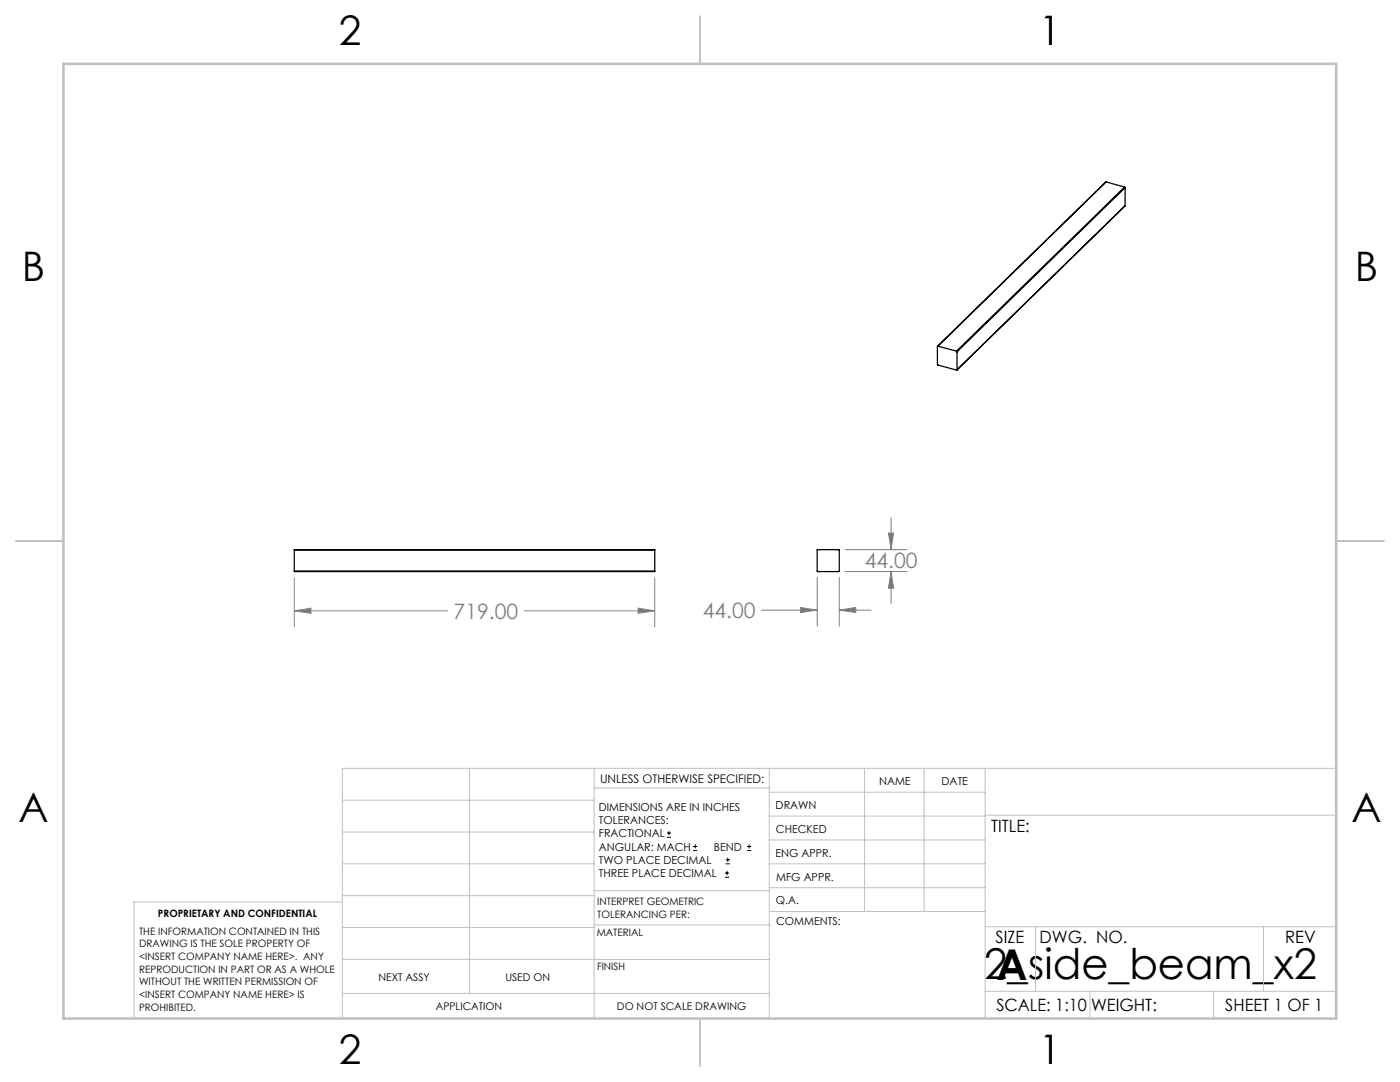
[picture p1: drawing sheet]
<svg xmlns="http://www.w3.org/2000/svg" width="279mm" height="216mm" viewBox="0 0 279 216" stroke-linecap="round" stroke-linejoin="round" font-family="sans-serif">
<g fill="none" stroke="#000" stroke-width=".25">
<path d="M220.7 36.3l-33.6 32.8M220.7 36.3l-33.5 32.8M220.7 36.3l3.7 1M224.4 37.3l.1 .1M224.4 37.3l-33.5 32.8M224.5 37.4l-33.5 32.8M224.5 37.4v3.6M224.5 41v.1M224.5 41l-33.5 32.8M187.2 69.1h-.1v3.7l3.8 1h.1v-3.6M187.2 69.1l3.7 1M190.9 70.1l.1 .1"/>
<path d="M58.7 109.7h72M58.7 113.9v.2h72v-.2M58.7 113.9h72M58.7 109.7v4.2M130.7 109.7v4.2M163.1 109.7h4.4v4.3l-4.4 .1z"/>
</g>
<g fill="none" stroke="#000" stroke-width=".2">
<path d="M133.1 167.1h.8M133.1 166.2h.8M133.5 165.8v.9M138.3 169.7h.8M138.3 168.9h.8M138.7 168.5v.8M144.7 175h.8M144.7 174.2h.8M144.8 172.4h.9M144.8 171.6h.9M145.1 173.8v.8M145.2 171.1v.9"/>
<path d="M149.1 169.7h.8M149.1 168.9h.8M149.5 168.5v.8"/>
</g>
<g fill="none" stroke="#808080" stroke-width=".2">
<path d="M58.7 115.3v9.8M130.7 115.3v9.8M163.1 115.2v9.7M167.5 115.2v9.7M168.7 109.7h12.3M168.7 114.1h12.3M177.3 106.4h1l-.5 3.3zM177.8 114.1l.5 3.3h-1zM177.8 103.3v6.4M177.8 114.1v6.3M58.7 121.9l3.4-.5v1zM58.7 121.9h30.6"/>
<path d="M104.6 121.9h26.1M127.4 121.4l3.3 .5-3.3 .5zM152 121.7h11.1M159.8 121.2l3.3 .5-3.3 .5zM167.5 121.7l3.3-.5v1zM167.5 121.7h6.3"/>
</g>
<g fill="none" stroke="#c0c0c0" stroke-width=".2">
<path d="M68.3 159.7h50.3M93.7 153.3v44.9M118.6 153.3v49.9M118.6 157.2h34.9M153.5 153.3v49.9M153.5 158.1h43.1M172.5 153.3v28.6M184.4 153.3v28.6M196.6 153.3v49.9M266.7 153.3h-198.4v49.9M68.3 178.7h50.3M68.3 172.4h50.3"/>
<path d="M68.3 166h50.3M68.3 180h-41.6v23.2M118.6 177.7h35M153.5 167.6h43.1M153.5 162.8h43.1M153.5 172.4h43.1M153.5 177.1h43.1M196.6 162.7h70.1M68.3 198.2h85.2M68.3 191.4l85.2 .1M68.3 185.1h50.3M118.6 184.6h35"/>
<path d="M153.6 181.9h43M196.6 197.8h70.1M196.6 184.9h70.1M206.7 184.9v12.9M217.5 197.8v5.4M242.2 197.8v5.4M252.2 184.9v12.9"/>
</g>
<path d="M139.7 3.2v9.5M3.1 107.9h9.6M266.7 107.9h9.5M139.7 203.2v9.6" fill="none" stroke="#c0c0c0" stroke-width=".25"/>
<path d="M12.7 12.7h254v190.5h-254z" fill="none" stroke="#c0c0c0" stroke-width=".5"/>
<path d="M127.4 121.4l3.3 .5-3.3 .5zM58.7 121.9l3.4-.5v1zM159.8 121.2l3.3 .5-3.3 .5zM167.5 121.7l3.3-.5v1zM177.3 106.4h1l-.5 3.3zM177.8 114.1l.5 3.3h-1z" fill="#808080"/>
<g font-size="8.5">
<text x="196.4" y="195.4">2_side_beam_x2</text>
<text x="198.9" y="195.5">A</text>
</g>
<g font-size="8.1">
<text x="67.6" y="8.9">2</text>
<text x="207.3" y="8.9">1</text>
<text x="4.4" y="56.1">B</text>
<text x="270.4" y="56.1">B</text>
<text x="3.7" y="164.1">A</text>
<text x="269.7" y="164.1">A</text>
<text x="67.6" y="212.4">2</text>
<text x="207.3" y="212.4">1</text>
</g>
<g font-size="4.2" fill="#808080">
<text x="172.6" y="113.4">44.00</text>
<text x="90.5" y="123.5">719.00</text>
<text x="140.3" y="123.3">44.00</text>
</g>
<g font-size="3.4">
<text x="197.8" y="166">TITLE:</text>
<text x="198.7" y="188.1">SIZE</text>
<text x="207.5" y="188.1">DWG. NO.</text>
<text x="256.5" y="188.2">REV</text>
<text x="198.8" y="201.7">SCALE: 1:10</text>
<text x="217.7" y="201.8">WEIGHT:</text>
<text x="244.5" y="201.7">SHEET 1 OF 1</text>
</g>
<text font-size="2.4" x="119.8" y="156.2">UNLESS OTHERWISE SPECIFIED:</text>
<g font-size="2.2">
<text x="119.5" y="161.8">DIMENSIONS ARE IN INCHES</text>
<text x="154.8" y="161.4">DRAWN</text>
<text x="175.4" y="156.6">NAME</text>
<text x="187.9" y="156.7">DATE</text>
<text x="119.5" y="164.4">TOLERANCES:</text>
<text x="119.5" y="167.1">FRACTIONAL</text>
<text x="154.9" y="166.3">CHECKED</text>
<text x="119.5" y="169.7">ANGULAR: MACH</text>
<text x="119.5" y="172.4">TWO PLACE DECIMAL</text>
<text x="142.5" y="169.7">BEND</text>
<text x="154.8" y="170.9">ENG APPR.</text>
<text x="119.5" y="175">THREE PLACE DECIMAL</text>
<text x="154.9" y="175.7">MFG APPR.</text>
<text x="154.9" y="180.4">Q.A.</text>
<text x="154.9" y="184.6">COMMENTS:</text>
</g>
<g font-size="2.1">
<text x="75.5" y="195.7">NEXT ASSY</text>
<text x="100.9" y="195.7">USED ON</text>
<text x="86.9" y="201.5">APPLICATION</text>
<text x="123.1" y="201.6">DO NOT SCALE DRAWING</text>
</g>
<g font-size="2">
<text x="31.5" y="182.9">PROPRIETARY AND CONFIDENTIAL</text>
<text x="119.2" y="180.6">INTERPRET GEOMETRIC</text>
<text x="119.2" y="183.1">TOLERANCING PER:</text>
<text x="27.8" y="186.5">THE INFORMATION CONTAINED IN THIS</text>
<text x="27.8" y="189">DRAWING IS THE SOLE PROPERTY OF</text>
<text x="27.8" y="191.6">&lt;INSERT COMPANY NAME HERE&gt;. ANY</text>
<text x="119.1" y="186.7">MATERIAL</text>
<text x="27.8" y="194.1">REPRODUCTION IN PART OR AS A WHOLE</text>
<text x="27.8" y="196.6">WITHOUT THE WRITTEN PERMISSION OF</text>
<text x="119.1" y="193.5">FINISH</text>
<text x="27.8" y="199.1">&lt;INSERT COMPANY NAME HERE&gt; IS</text>
<text x="27.8" y="201.7">PROHIBITED.</text>
</g>
</svg>
